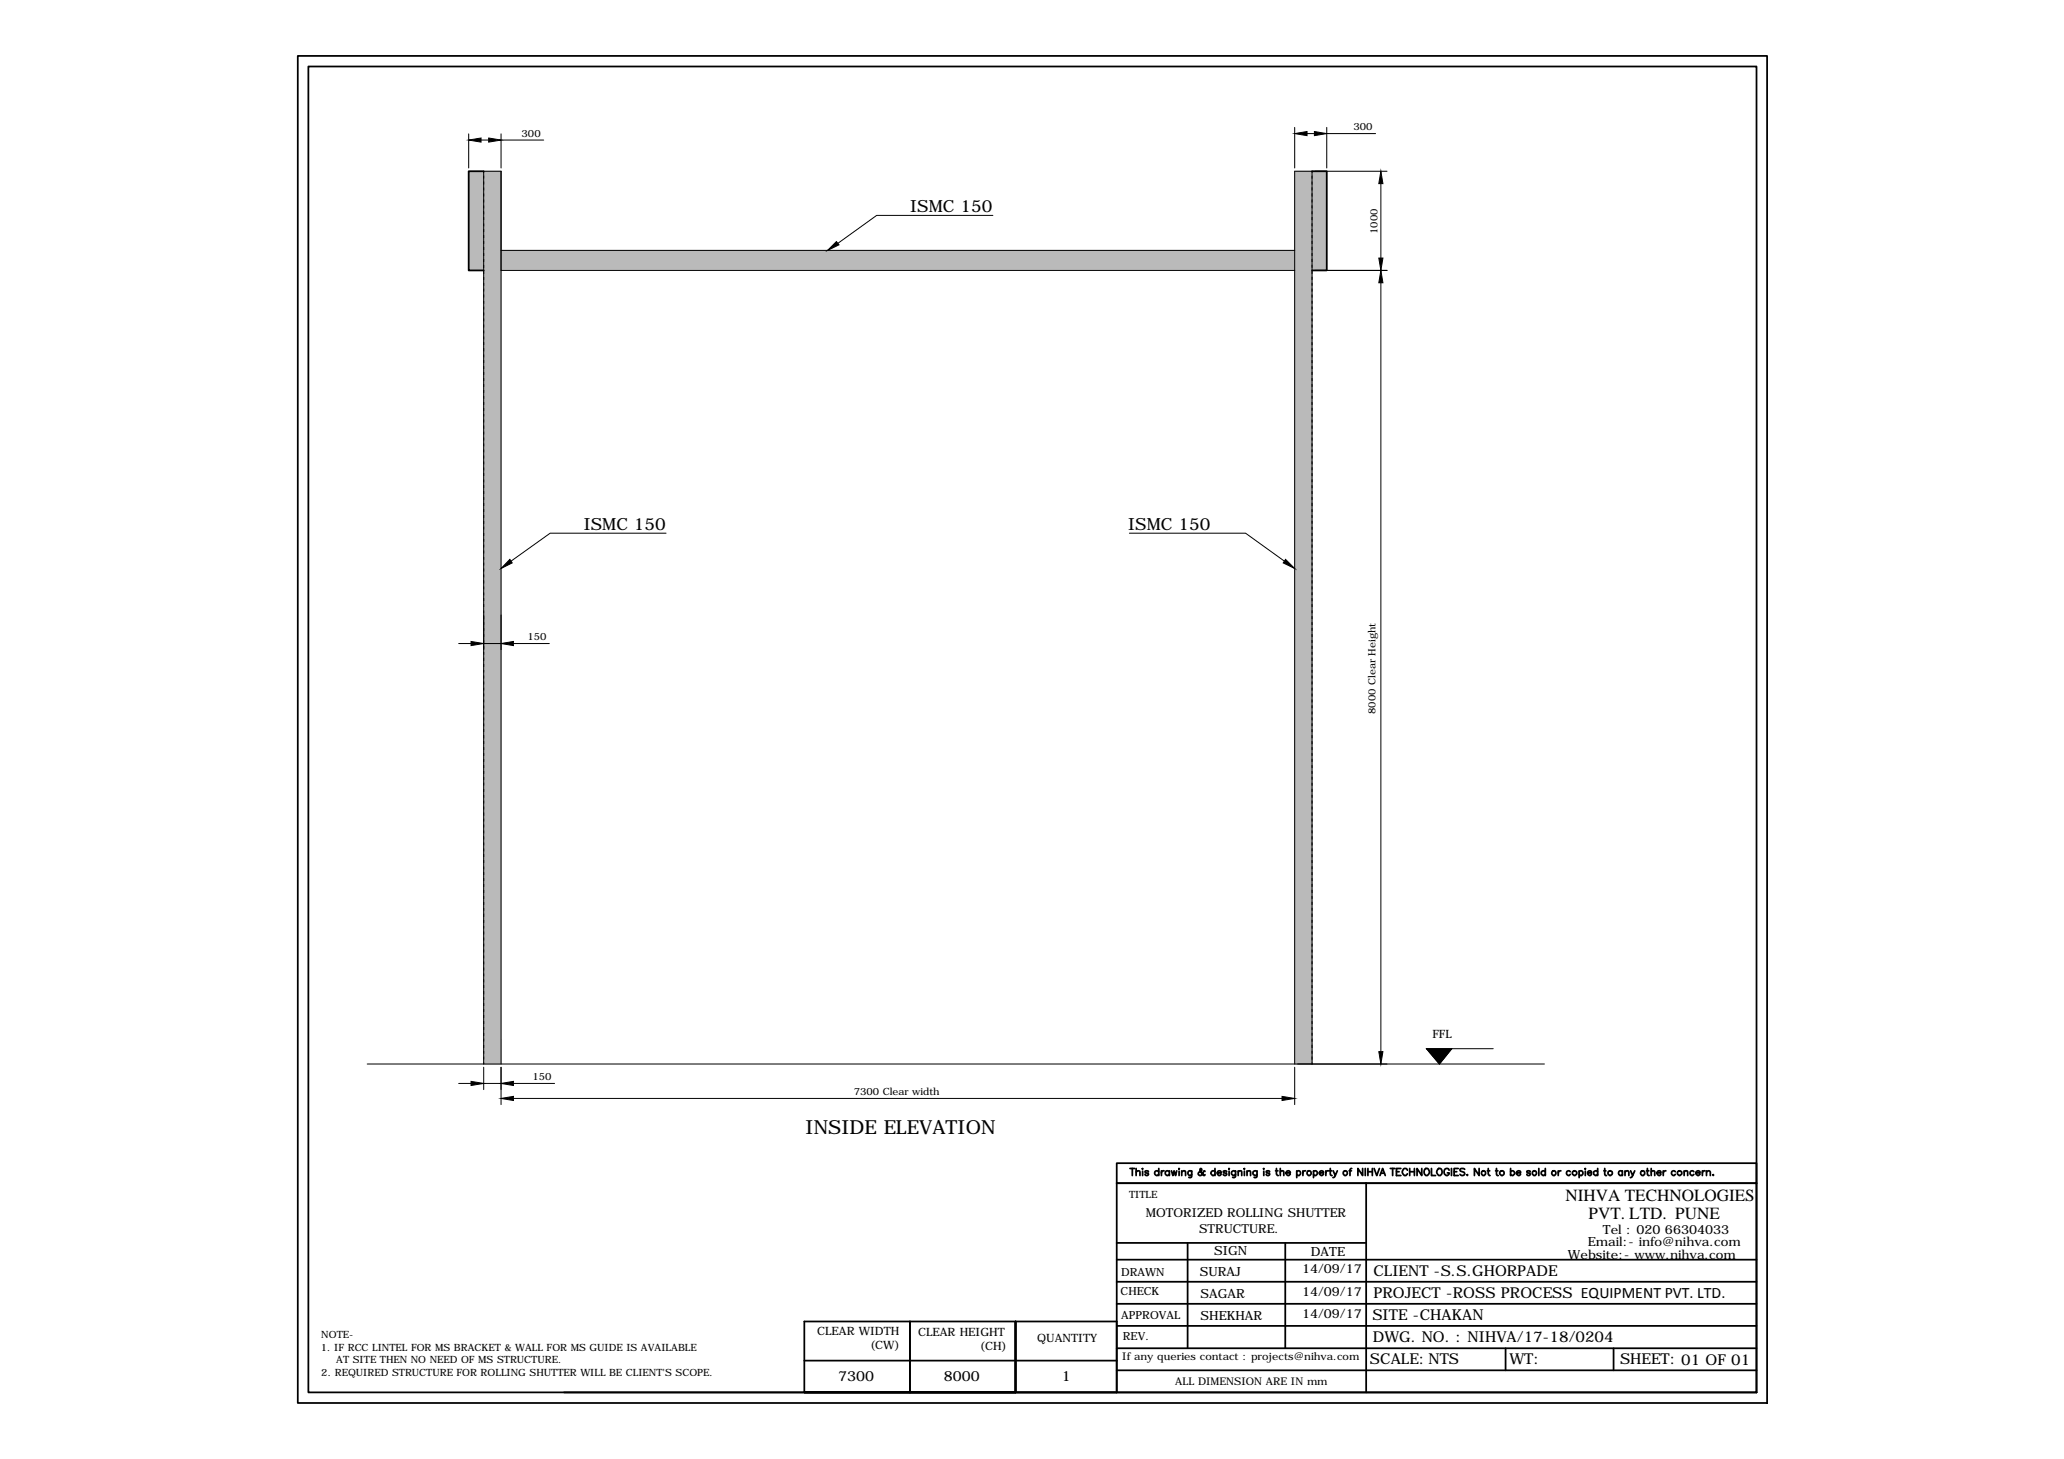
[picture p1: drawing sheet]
<svg xmlns="http://www.w3.org/2000/svg" width="297mm" height="210mm" viewBox="0 0 297 210" stroke-linecap="round" stroke-linejoin="round" font-family="sans-serif">
<!-- layer: 0 -->
<g fill="#bababa" stroke="#bababa" stroke-width=".14">
<path d="M72.1 36v2.9h114.2zM72.1 36h114.2v2.9z"/>
<path d="M67.5 24.6v14.3h2.1zM67.5 24.6h2.1v14.3z"/>
<path d="M186.3 24.6v128.5h2.5zM186.3 24.6h2.5v128.5z"/>
<path d="M188.8 24.6v14.3h2.1zM188.8 24.6h2.1v14.3z"/>
<path d="M69.6 24.6v128.5h2.5zM69.6 24.6h2.5v128.5z"/>
</g>
<g fill="none" stroke="#000" stroke-width=".14">
<path d="M67.5 19.3v4.9M72.1 19.3v4.9M186.3 18.3v5.9M188.1 19.2h1.1M190.9 18.3v5.9M190.9 19.2h7.1M69.2 20.2h1.1M72.1 36h114.2M72.1 38.9h114.2M72.1 20.2h6.1M142.9 31h-16.7l-5.6 4M189.2 24.6h10.4"/>
<path d="M189.2 38.9h10.4M198.7 26.4v10.7M198.7 40.7v110.6M95.9 76.7h-16.7l-5.7 4M162.5 76.7h16.8l5.5 4M66 92.6h1.8M69.6 92.6h2.5M73.9 92.6h5.2M52.8 153.1h169.5M66 155.9h1.8M69.6 153.1v-128.5h2.5v128.5M69.6 153.5v3.3"/>
<path d="M69.6 155.9h2.5M72.1 153.5v5.4M73.9 158h110.6M73.9 155.9h5.9M186.3 153.1v-128.5h2.5v128.5M186.3 153.5v5.4M208.9 150.9l-1.7 2.2-1.9-2.2h9.6"/>
</g>
<g fill="#000" stroke="#000" stroke-width=".14">
<path d="M67.5 20.2l1.7-.3v.5zM70.3 19.9l1.8 .3-1.8 .2zM186.3 19.2l1.8-.3v.6zM189.2 18.9l1.7 .3-1.7 .3zM119.1 36l1.3-1.2 .3 .4zM198.7 24.6l.3 1.8h-.6zM198.4 37.1h.6l-.3 1.8zM198.7 38.9l.3 1.8h-.6zM67.8 92.3l1.8 .3-1.8 .3zM73.4 80.5l.3 .5-1.6 .8zM72.1 92.6l1.8-.3v.6zM185 80.5l1.3 1.3-1.6-.8z"/>
<path d="M67.8 155.6l1.8 .3-1.8 .3zM72.1 158l1.8-.3v.6zM72.1 155.9l1.8-.3v.6zM184.5 157.7l1.8 .3-1.8 .3zM198.4 151.3h.6l-.3 1.8zM205.3 150.9h3.6l-1.7 2.2z"/>
</g>
<g fill="none" stroke="#000" stroke-width=".25">
<path d="M42.9 8h211.4v193.8h-211.4zM44.4 9.6h208.4v190.7h-208.4zM69.6 24.6h-2.1v14.3h2.1M188.8 24.6h2.1v14.3h-2.1M160.7 178.8h35.9M162.6 168.1h.7M163 168.1v1M163.5 168.6l.3-.2 .2 .1 .1 .6M163.5 168.1v1M164.4 168.1v.1zM164.4 168.5v.6M165.3 168.6l-.2-.2-.3 .1v.2l.4 .1 .1 .2-.2 .1h-.2l-.1-.1"/>
<path d="M166.8 168.6a.33 .33 0 0 0-.5-.1 .33 .33 0 0 0 0 .5 .33 .33 0 0 0 .5 0M166.8 168.1v1M167.1 168.4v.7M167.5 168.4a.3 .3 0 0 0-.4 .3M168.3 168.6a.33 .33 0 0 0-.5-.1 .33 .33 0 0 0 0 .5 .33 .33 0 0 0 .5 0M168.3 168.4v.7M168.6 168.4l.2 .7 .2-.7 .2 .7 .1-.7M169.7 168.1v.1zM169.7 168.5v.6M170.1 168.6l.2-.2 .3 .1v.6M170.1 168.4v.7M170.9 178.8v15.2"/>
<path d="M171.5 168.4v.9l-.4 .1M171.5 168.6a.31 .31 0 0 0-.4-.1 .31 .31 0 0 0 0 .5 .31 .31 0 0 0 .4 0M173.4 168.5h-.2a.51 .51 0 0 1-.2 .5 .51 .51 0 0 1-.5 0v-.3l.4-.3-.1-.3-.1 .1 .1 .4 .4 .5 .2-.1M174.9 168.6a.33 .33 0 0 0-.6 .1 .33 .33 0 0 0 .3 .4l.3-.1M174.9 168.1v1M175.2 168.7h.5v-.2a.31 .31 0 0 0-.4 .1 .31 .31 0 0 0 0 .4 .31 .31 0 0 0 .4 0M176.5 168.6l-.1-.2-.3 .1v.2l.4 .1v.2l-.1 .1-.4-.1M176.9 168.1v.1zM176.9 168.5v.6M177.8 168.4v.9l-.4 .1M177.8 168.6a.33 .33 0 0 0-.5-.1 .33 .33 0 0 0 0 .5 .33 .33 0 0 0 .5 0M178.2 168.6l.2-.2 .3 .1v.6"/>
<path d="M178.2 168.4v.7M179.1 168.1v.1zM179.1 168.5v.6M179.5 168.6l.2-.2 .2 .1 .1 .6M179.5 168.4v.7M180.9 168.4v.9l-.4 .1M180.9 168.6a.33 .33 0 0 0-.5-.1 .33 .33 0 0 0 0 .5 .33 .33 0 0 0 .5 0M181.9 168.1v.1zM181.9 168.5v.6M182.7 168.6l-.1-.2-.3 .1v.2l.4 .1v.2l-.1 .1h-.2l-.2-.1M183.6 168.4h.3M183.7 168.1v.8l.3 .2"/>
<path d="M184.2 168.6l.3-.2 .2 .1 .1 .6M184.2 168.1v1M185 178.8v15.2M185.1 168.7h.6a.3 .3 0 0 0-.3-.3 .3 .3 0 0 0-.3 .3l.1 .3a.28 .28 0 0 0 .5 0M186.6 168.6a.31 .31 0 0 1 .5-.1 .31 .31 0 0 1 0 .5 .31 .31 0 0 1-.5 0M186.6 168.4v1M187.5 168.4v.7M187.9 168.4a.3 .3 0 0 0-.4 .3M189 168.6a.31 .31 0 0 1 .5-.1 .31 .31 0 0 1 0 .5 .31 .31 0 0 1-.5 0M189 168.4v1M189.9 168.7h.6a.3 .3 0 0 0-.3-.3 .3 .3 0 0 0-.3 .3v.3l.2 .1 .4-.1M190.8 168.4v.7"/>
<path d="M191.2 168.4a.3 .3 0 0 0-.4 .3M191.3 168.4h.4M191.4 168.1v.8l.3 .2M191.9 168.4l.3 .7 .3-.7M192.2 169.1l-.2 .3h-.2M194.2 168.4h.3M194.5 168.1l-.2 .2v.8M196.1 168.1v1l-.7-1v1M196.5 168.1v1M196.6 170.2v30.1M196.9 168.1v1M196.9 168.6h.6"/>
<path d="M197.5 168.1v1M197.8 168.1l.3 1 .4-1M198.6 169.1l.4-1 .4 1M198.8 168.8h.4M200.1 168.1h.7M200.4 168.1v1M201 168.6h.4M201.6 168.1h-.6v1h.6M202.5 168.4a.37 .37 0 0 0-.4-.3 .37 .37 0 0 0-.3 .4v.2a.37 .37 0 0 0 .3 .4 .37 .37 0 0 0 .4-.2M202.9 168.6h.7M202.9 168.1v1M203.6 168.1v1"/>
<path d="M204.6 168.1v1l-.7-1v1M205 168.2l.1-.1a.49 .49 0 0 1 .6 .5 .49 .49 0 0 1-.5 .5l-.3-.4zM206 168.1v1h.6M206.9 168.2l.2-.1a.51 .51 0 0 1 .4 .5 .51 .51 0 0 1-.4 .5l-.2-.1a.51 .51 0 0 1 0-.8zM208.5 168.4a.37 .37 0 0 0-.4-.3 .37 .37 0 0 0-.3 .4v.2a.36 .36 0 0 0 .4 .4 .36 .36 0 0 0 .3-.4h-.2M208.9 168.1v1M209.3 168.6h.3M209.9 168.1h-.6v1h.6M210.8 168.2l-.3-.1-.4 .1 .1 .3 .5 .2 .1 .3a.41 .41 0 0 1-.7 0M211.1 169h.1v.1zM212.9 168.1v1l-.7-1v1M214.1 168.4h.3"/>
<path d="M214.2 168.1v.8l.2 .2M215.2 168.4h.4M215.4 168.1v.8l.1 .2h.1M217.4 168.6a.33 .33 0 0 1 .6 .1 .33 .33 0 0 1-.4 .4l-.2-.1M217.4 168.1v1M218.2 168.7h.6a.3 .3 0 0 0-.3-.3 .3 .3 0 0 0-.3 .3l.1 .3a.3 .3 0 0 0 .3 .1 .3 .3 0 0 0 .2-.1M220.2 168.6l-.1-.2-.3 .1v.2l.4 .1v.2l-.1 .1h-.2l-.2-.1M221.5 168.1v1M222.4 168.6a.33 .33 0 0 0-.5-.1 .33 .33 0 0 0 0 .5 .33 .33 0 0 0 .5 0M222.4 168.1v1M224.3 168.4v.7M224.6 168.4l-.3 .2v.1"/>
<path d="M226 168.6a.31 .31 0 0 0-.5-.1 .31 .31 0 0 0 0 .5 .31 .31 0 0 0 .5 0M227.3 168.6a.31 .31 0 0 1 .4-.1 .31 .31 0 0 1 0 .5 .31 .31 0 0 1-.4 0M227.3 168.4v1M228.1 168.1v.1zM228.1 168.5v.6M228.5 168.7h.5v-.2a.31 .31 0 0 0-.4 .1 .31 .31 0 0 0 0 .4 .31 .31 0 0 0 .4 0M229.9 168.6a.33 .33 0 0 0-.5-.1 .33 .33 0 0 0 0 .5 .33 .33 0 0 0 .5 0M229.9 168.1v1M230.8 168.4h.3M230.9 168.1v.8l.2 .2h.1M233.5 168.6a.31 .31 0 0 0-.5-.1 .31 .31 0 0 0 0 .5 .31 .31 0 0 0 .5 0M233.5 168.4v.7"/>
<path d="M233.9 168.6l.2-.2 .2 .1 .1 .6M233.9 168.4v.7M234.7 168.4l.3 .7 .3-.7M235 169.1l-.2 .3h-.2M237 168.4h.3M237.1 168.1v.8l.2 .2M237.6 168.6l.2-.2 .3 .1v.6M237.6 168.1v1M238.5 168.7h.5v-.2a.31 .31 0 0 0-.5 .1 .31 .31 0 0 0 .1 .4 .31 .31 0 0 0 .4 0M239.4 168.4v.7M239.7 168.4l-.3 .2v.1M241.1 168.6a.31 .31 0 0 0-.4-.1 .31 .31 0 0 0 0 .5 .31 .31 0 0 0 .4 0"/>
<path d="M242.4 168.6l.2-.2 .2 .1 .1 .6M242.4 168.4v.7M243.8 168.6a.31 .31 0 0 0-.5-.1 .31 .31 0 0 0 0 .5 .31 .31 0 0 0 .5 0M244.1 168.7h.6a.3 .3 0 0 0-.3-.3 .3 .3 0 0 0-.3 .3v.3l.2 .1 .4-.1M245 168.4v.7M245.4 168.4a.3 .3 0 0 0-.4 .3M245.6 168.6l.2-.2 .3 .1v.6M245.6 168.4v.7M246.5 169h.1v.1zM115.8 195.7h44.9M131 190.1v10.2M146.1 190.1v10.2"/>
<path d="M160.7 190.1h-44.9v10.2M160.7 190.8h92.1M160.7 187.6h92.1M160.7 184.4h92.1M160.7 181.2h92.1M160.7 194h92.1M160.7 197.1h92.1M216.7 194v3.1M232.2 194v3.1M81.2 200.3h171.6M115.8 200.3h30.3h-30.3M146.1 200.3v-10.2v10.2"/>
<path d="M160.7 200.3v-30.1h92.1h-92.1v-2.9h92.1v33"/>
<circle cx="188.4" cy="168.8" r=".32"/>
<circle cx="193.6" cy="168.8" r=".32"/>
<circle cx="213.5" cy="168.8" r=".32"/>
<circle cx="216.1" cy="168.8" r=".33"/>
<circle cx="220.8" cy="168.8" r=".32"/>
<circle cx="223.6" cy="168.8" r=".32"/>
<circle cx="226.6" cy="168.8" r=".33"/>
<circle cx="231.7" cy="168.8" r=".33"/>
<circle cx="236.4" cy="168.8" r=".32"/>
<circle cx="241.7" cy="168.8" r=".33"/>
</g>
<text font-size="2.8" x="115.9" y="163.1">INSIDE ELEVATION</text>
<g font-size="2.5">
<text x="225.3" y="172.8">NIHVA TECHNOLOGIES</text>
<text x="228.6" y="175.4">PVT. LTD. PUNE</text>
</g>
<g font-size="2.4">
<text x="131" y="30.5">ISMC 150</text>
<text x="84" y="76.2">ISMC 150</text>
<text x="162.4" y="76.2">ISMC 150</text>
</g>
<g font-size="2.2">
<text x="197.7" y="183.6">CLIENT -S.S.GHORPADE</text>
<text x="197.5" y="189.9">SITE -CHAKAN</text>
<text x="197.7" y="186.8">PROJECT -ROSS PROCESS EQUIPMENT PVT. LTD.</text>
<text x="197.2" y="196.3">SCALE: NTS</text>
<text x="197.6" y="193.1">DWG. NO. : NIHVA/17-18/0204</text>
<text x="217.2" y="196.3">WT:</text>
<text x="233.1" y="196.3">SHEET: 01 OF 01</text>
</g>
<g font-size="2">
<text x="120.6" y="198.6">7300</text>
<text x="135.8" y="198.6">8000</text>
<text x="152.8" y="198.7">1</text>
</g>
<g font-size="1.8">
<text x="164.9" y="175.1">MOTORIZED ROLLING SHUTTER</text>
<text x="172.6" y="177.3">STRUCTURE.</text>
<text x="228.5" y="179.3">Email:- info@nihva.com</text>
<text x="230.7" y="177.5">Tel : 020 66304033</text>
<text x="172.7" y="183.5">SURAJ</text>
<text x="174.7" y="180.6">SIGN</text>
<text x="187.4" y="183.2">14/09/17</text>
<text x="188.7" y="180.7">DATE</text>
<text x="225.7" y="181.1">Website:- www.nihva.com</text>
<text x="172.8" y="186.7">SAGAR</text>
<text x="172.8" y="189.9">SHEKHAR</text>
<text x="187.4" y="186.4">14/09/17</text>
<text x="187.4" y="189.6">14/09/17</text>
</g>
<g font-size="1.7">
<text x="206.1" y="149.3">FFL</text>
<text x="117.6" y="192">CLEAR WIDTH</text>
<text x="125.2" y="194.1">(CW)</text>
<text x="132.1" y="192.2">CLEAR HEIGHT</text>
<text x="141" y="194.2">(CH)</text>
<text x="149.3" y="193.1">QUANTITY</text>
</g>
<g font-size="1.6">
<text x="161.3" y="183.5">DRAWN</text>
<text x="161.3" y="186.3">CHECK</text>
<text x="161.3" y="189.8">APPROVAL</text>
<text x="161.6" y="192.7">REV.</text>
</g>
<g font-size="1.5">
<text x="161.5" y="195.6">If any queries contact : projects@nihva.com</text>
<text x="169.1" y="199.2">ALL DIMENSION ARE IN mm</text>
</g>
<g font-size="1.4">
<text x="75.1" y="19.7">300</text>
<text x="194.8" y="18.8">300</text>
<text x="198.3" y="33.7" transform="rotate(-90 198.3 33.7)">1000</text>
<text x="75.9" y="92.1">150</text>
<text x="198" y="102.7" transform="rotate(-90 198 102.7)">8000 Clear Height</text>
<text x="76.6" y="155.4">150</text>
<text x="122.9" y="157.6">7300 Clear width</text>
<text x="162.5" y="172.4">TITLE</text>
<text x="46.2" y="194.3">1. IF RCC LINTEL FOR MS BRACKET &amp; WALL FOR MS GUIDE IS AVAILABLE</text>
<text x="46.2" y="192.5">NOTE-</text>
<text x="46.2" y="198">2. REQUIRED STRUCTURE FOR ROLLING SHUTTER WILL BE CLIENT'S SCOPE.</text>
<text x="48.4" y="196.1">AT SITE THEN NO NEED OF MS STRUCTURE.</text>
</g>
</svg>
